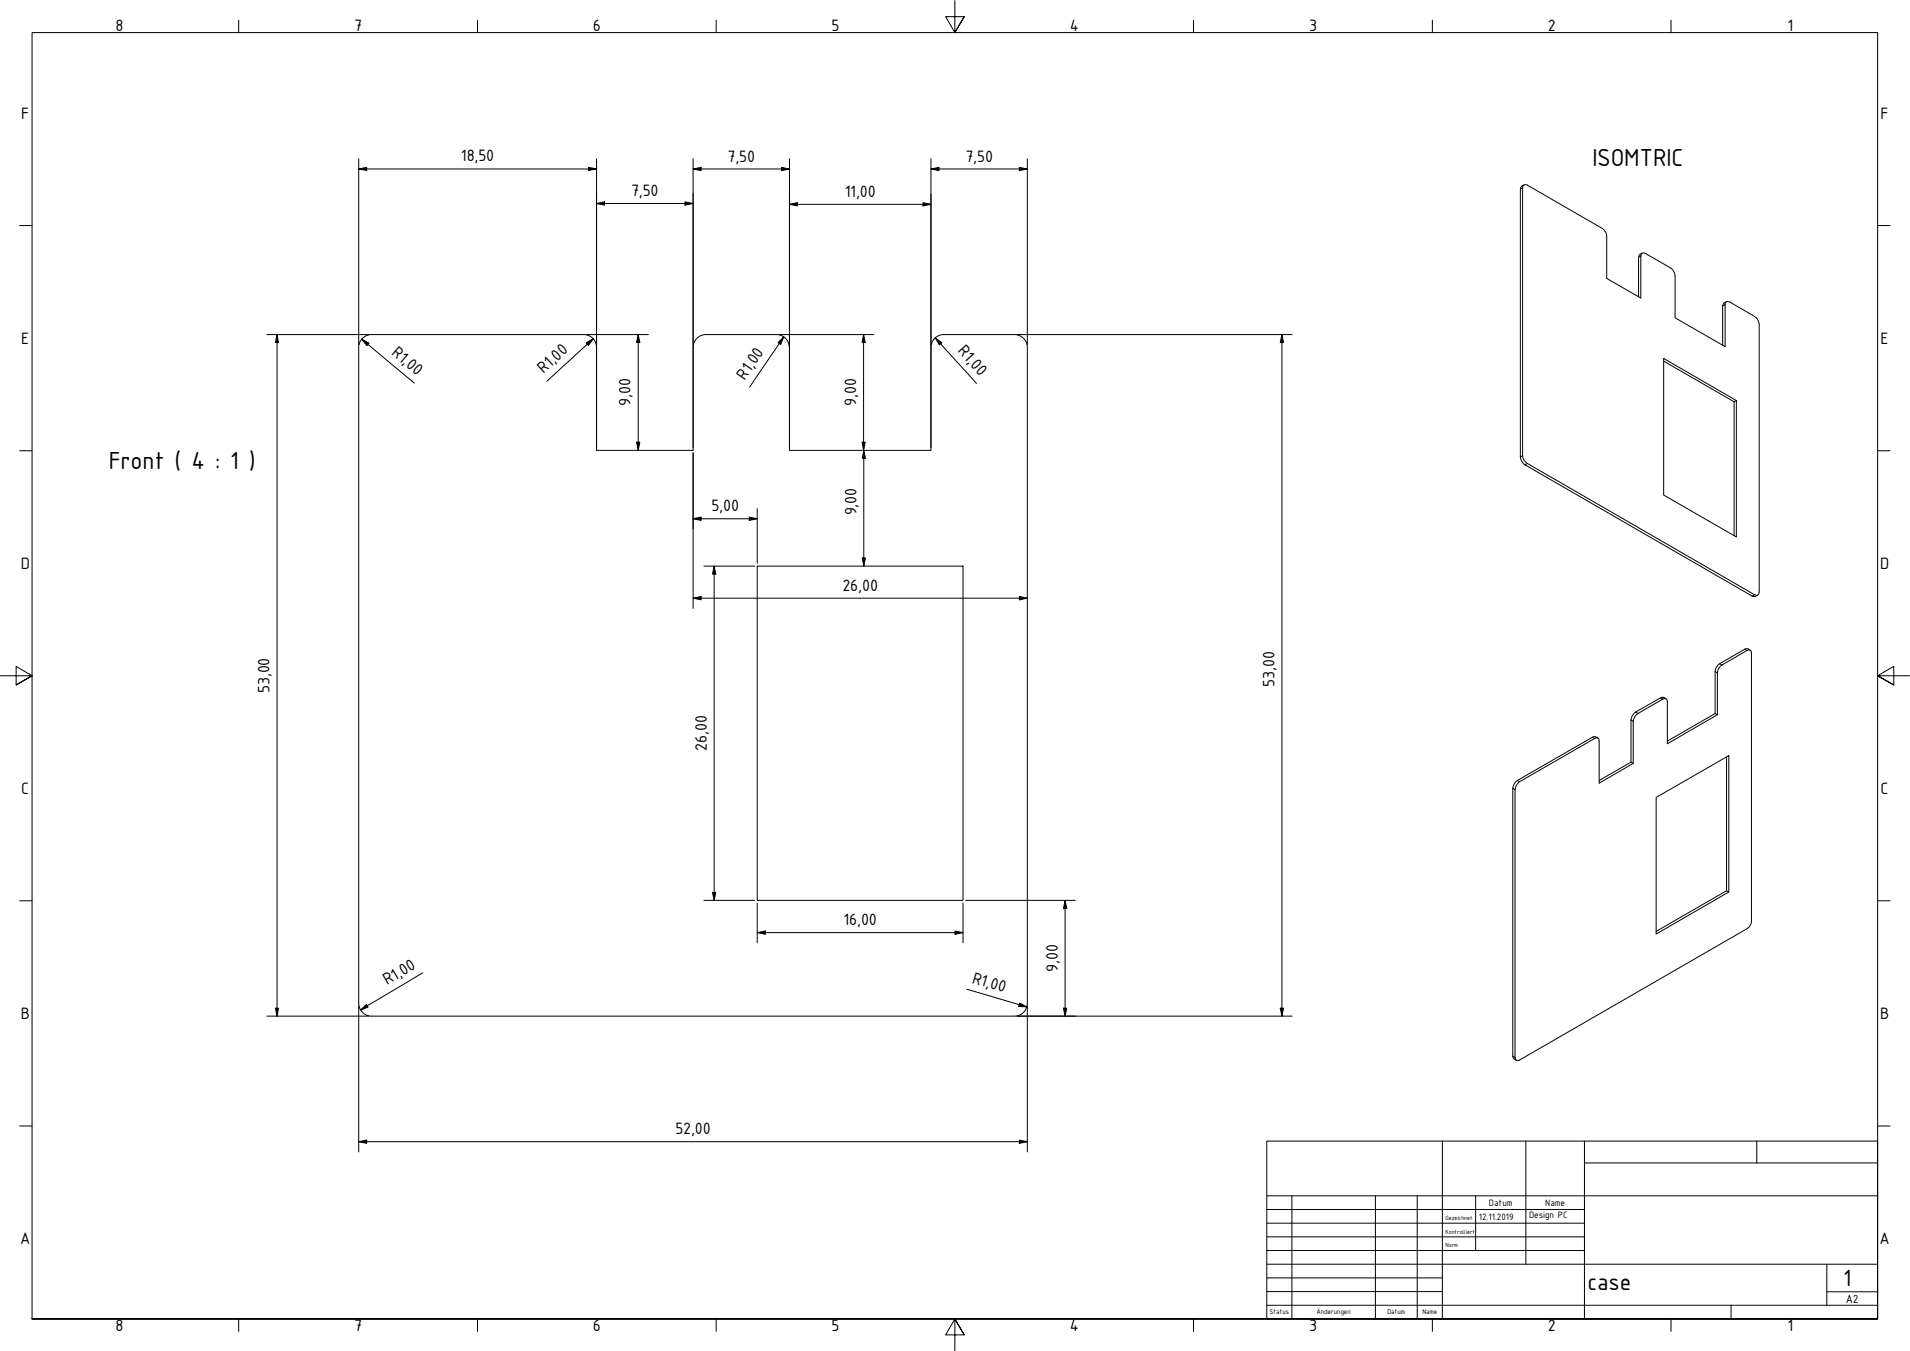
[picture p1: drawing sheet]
<svg xmlns="http://www.w3.org/2000/svg" width="594mm" height="420mm" viewBox="0 0 594 420" stroke-linecap="round" stroke-linejoin="round" font-family="sans-serif">
<!-- layer: Sichtbar (ISO) -->
<g fill="none" stroke="#000" stroke-width=".31">
<path d="M474 57.5l1 .1 23.3 13.4a3 3 0 0 1 1.4 2.5v13.1l10.6 6.1v-13.1l.5-.9 1 .1 7.8 4.5a3.3 3.3 0 0 1 1.4 2.5v13l15.6 9v-13.7l.4-.3 1 .1 7.7 4.5a3.3 3.3 0 0 1 1.5 2.5v83.2l-.5 1-1-.1-70.7-40.9a3.1 3.1 0 0 1-1.4-2.4v-83.3zM474 57.5l-.7 .4-.4 .9v83.3a3.3 3.3 0 0 0 1.4 2.5l70.7 40.8 .6 .2 1.1-.5M510.8 78.7l-.7 .4-.4 1v12.2M537 93.8l-.7 .4-.5 1v12.2M111.6 108.1v203.9a4 4 0 0 0 3.9 4h200a4 4 0 0 0 4-3.9v-204M111.6 108a4 4 0 0 1 4-3.9h66a4 4 0 0 1 3.9 3.9M185.5 108.1v32h30.1v-32M219.6 104.1a4 4 0 0 0-4 3.9M219.6 104.1h21.9a4 4 0 0 1 4 3.9M245.6 108.1v32h44v-32M289.6 108a4 4 0 0 1 4-3.9h22a4 4 0 0 1 3.9 3.9M517.5 111.5l22.6 13.1v42.4l-22.6-13z"/>
<path d="M517.5 112.3l21.9 12.6M540.1 124.6l-.7 .3v41.7M235.5 176.1h64v103.9h-64zM518.2 217.3l-.7-.4-1 .1-7.8 4.5a3.5 3.5 0 0 0-1.4 2.4v13.1M544.4 202.2l-.7-.4-1 .1-7.8 4.5a3.2 3.2 0 0 0-1.4 2.4v13.1M497 229.5l-.7-.3-1 .1-23.4 13.4a3.2 3.2 0 0 0-1.4 2.5v83.3l.2 .5 1 .8M508 237.4l-.7-.4-9.9 5.7M534.2 222.3l-.7-.4-14.9 8.6M537 235.4v41.6l.7 .4M472.1 243.6l24.4-14.1h.5l.4 1v13.1l10.6-6.2v-13.1a3.1 3.1 0 0 1 1.5-2.4l7.7-4.5 .6-.2 .7 .5 .1 13.6 15.6-9v-13a3.3 3.3 0 0 1 1.4-2.5l7.8-4.5 .5-.2 .8 .4 .1 83.9a2.81 2.81 0 0 1-1.4 2.4l-70.8 40.9-.9 .1-.5-1v-83.2l.2-.7zM515.1 248l22.6-13v42.4l-22.6 13.1zM537 277l-21.9 12.7"/>
</g>
<!-- layer: Sichtbar schmal (ISO) -->
<g fill="none" stroke="#000" stroke-width=".31">
<path d="M473.6 58.4l-.7 .4M510.3 79.6l-.6 .5M536.6 94.7l-.8 .5M473.6 141.7l-.7 .4M475 144.1l-.7 .5M545.7 185l-.7 .4M516.5 217l.7 .4M533.5 208.8l.7 .5M534.9 206.4l.7 .4M542.7 201.9l.7 .4M495.3 229.3l.7 .4M507.3 223.9l.7 .4"/>
<path d="M508.7 221.5l.8 .4M470.5 245.2l.7 .4M471.9 242.7l.7 .4M470.5 328.5l.7 .3"/>
</g>
<!-- layer: Rahmen (ISO) -->
<g fill="none" stroke="#000" stroke-width=".31">
<path d="M74.2 6.3v3.8M148.5 6.3v3.8M222.8 6.3v3.8M297 .2v9.9l-2.9-4.9h5.8l-2.9 4.9 2.9-4.9M371.2 6.3v3.8M445.5 6.3v3.8M519.7 6.3v3.8M6.1 70.1h3.9M584 70.1h3.9M6.1 140.2h3.9M584 140.2h3.9M0 210.2h10l-5-3v5.8l5-2.8-5 2.8"/>
<path d="M594 210.2h-10l5-3v5.8l-5-2.8 5 2.8M6.1 280.1h3.9M584 280.1h3.9M6.1 350.2h3.9M584 350.2h3.9M10 410.2v-400.1h574v400.1h-574h574M74.2 410.2v3.9M148.5 410.2v3.9M222.8 410.2v3.9M299.9 415.1l-2.9-4.9 2.9 4.9h-5.8l2.9-4.9v10M371.2 410.2v3.9M445.5 410.2v3.9"/>
<path d="M519.7 410.2v3.9"/>
</g>
<!-- layer: Titel (ISO) -->
<g fill="none" stroke="#000" stroke-width=".31">
<path d="M394 354.9h190v55.3h-190zM448.6 354.9v55.3M474.6 354.9v38.3M492.8 354.9v55.3M546.4 354.9v6.8M394 376.2h98.8M394 371.9h190M401.8 371.9v38.3M427.8 371.9v38.3M440.8 371.9v38.3M459 371.9v17M492.8 361.7h91.2"/>
<path d="M394 380.4h98.8M394 384.7h98.8M394 388.9h98.8M394 393.2h190M394 397.4h54.6M568.2 393.2v12.7M394 405.9h190M394 401.7h54.6M538.4 405.9v4.3M568.2 401.7h15.8"/>
</g>
<g fill="none" stroke="#000" stroke-width=".31">
<path d="M111.6 52.6l2.4-.6v1zM111.6 52.6h73.9M111.6 49.4v57.8M183.1 52l2.4 .6-2.4 .4zM185.5 49.4v89.8M215.6 52.6l2.5-.6v1.1zM215.6 52.6h30M215.6 49.4v89.8M243.1 52l2.5 .6-2.5 .5zM245.6 49.4v89.8M289.6 52.6l2.4-.6v1.1zM289.6 52.6h29.9"/>
<path d="M289.6 49.4v89.8M317.1 52l2.4 .6-2.4 .5zM319.5 49.4v57.8M185.5 63.3l2.5-.5v1zM185.5 63.3h30.1M213 62.8l2.6 .5-2.6 .5zM245.6 63.5l2.4-.5v1.1zM245.6 63.5h44M287.1 63l2.5 .5-2.5 .6zM83 104.1h31.7M86.2 104.1l.4 2.4h-.9zM86.2 104.1v211.9"/>
<path d="M112.5 105.5l2.2 1.2-.6 .8zM112.5 105.5l16.4 13.7M182.3 106.7l2.2-1.4-1.5 2.1zM182.4 104.1h19.3M184.5 105.3l-14.4 13.3M198.5 104.1l.5 2.4h-1zM198.5 104.1v36M242 106.5l1.8-1.7-1 2.3zM242.4 104.1h29.4M243.8 104.8l-10.6 15.6M268.6 104.1l.5 2.4h-.9zM268.6 104.1v36"/>
<path d="M290.9 105.1l2 1.5-.7 .6zM290.9 105.1l12.8 14.1M316.4 104.1h85.5M398.7 104.1l.5 2.4h-1zM398.7 104.1v211.9M198 137.5h1l-.5 2.6zM268.2 137.5h.9l-.5 2.6zM215.6 140.8v48.4M235.5 158.2v17M268.7 140.1l.5 2.4h-1zM268.7 140.1v36M215.6 161.3l2.5-.5v1z"/>
<path d="M215.6 161.3h19.9M218.9 176.1h15.9M222.1 176.1l.5 2.4h-1zM222.1 176.1v103.9M233 160.8l2.5 .5-2.5 .5zM268.2 173.5h1l-.5 2.6zM215.6 186l2.5-.5v1zM215.6 186h103.9M317.1 185.5l2.4 .5-2.4 .5zM221.6 277.5h1l-.5 2.5zM218.9 280h15.9M235.5 290l2.6-.5v1.1z"/>
<path d="M235.5 290h64M235.5 280.8v12.4M297.1 289.5l2.4 .5-2.4 .6zM299.5 280.8v12.4M300.4 280h34.1M331.3 280l.5 2.6h-1zM331.3 280v36M83 316h31.7M85.7 313.5h.9l-.4 2.5zM111.6 312.8v45.4M112.1 314.1l1.9-1.7 .5 .8zM131.4 302.6l-19.3 11.5"/>
<path d="M300.7 307.6l18.7 5.6M316.4 316h85.5M317.1 312l2.3 1.2-2.5-.2zM319.5 312.8v45.4M330.8 313.5h1l-.5 2.5zM398.2 313.5h1l-.5 2.5zM111.6 355.1l2.4-.5v1zM111.6 355.1h207.9M317.1 354.6l2.4 .5-2.4 .5z"/>
</g>
<g fill="#000">
<path d="M111.6 52.6l2.4-.6v1z" fill-rule="evenodd"/>
<path d="M183.1 52l2.4 .6-2.4 .4z" fill-rule="evenodd"/>
<path d="M215.6 52.6l2.5-.6v1.1z" fill-rule="evenodd"/>
<path d="M243.1 52l2.5 .6-2.5 .5z" fill-rule="evenodd"/>
<path d="M289.6 52.6l2.4-.6v1.1z" fill-rule="evenodd"/>
<path d="M317.1 52l2.4 .6-2.4 .5z" fill-rule="evenodd"/>
<path d="M185.5 63.3l2.5-.5v1z" fill-rule="evenodd"/>
<path d="M213 62.8l2.6 .5-2.6 .5z" fill-rule="evenodd"/>
<path d="M245.6 63.5l2.4-.5v1.1z" fill-rule="evenodd"/>
<path d="M287.1 63l2.5 .5-2.5 .6z" fill-rule="evenodd"/>
<path d="M86.2 104.1l.4 2.4h-.9z" fill-rule="evenodd"/>
<path d="M112.5 105.5l2.2 1.2-.6 .8z" fill-rule="evenodd"/>
<path d="M182.3 106.7l2.2-1.4-1.5 2.1z" fill-rule="evenodd"/>
<path d="M198.5 104.1l.5 2.4h-1z" fill-rule="evenodd"/>
<path d="M242 106.5l1.8-1.7-1 2.3z" fill-rule="evenodd"/>
<path d="M268.6 104.1l.5 2.4h-.9z" fill-rule="evenodd"/>
<path d="M290.9 105.1l2 1.5-.7 .6z" fill-rule="evenodd"/>
<path d="M398.7 104.1l.5 2.4h-1z" fill-rule="evenodd"/>
<path d="M198 137.5h1l-.5 2.6z" fill-rule="evenodd"/>
<path d="M268.2 137.5h.9l-.5 2.6z" fill-rule="evenodd"/>
<path d="M268.7 140.1l.5 2.4h-1z" fill-rule="evenodd"/>
<path d="M215.6 161.3l2.5-.5v1z" fill-rule="evenodd"/>
<path d="M222.1 176.1l.5 2.4h-1z" fill-rule="evenodd"/>
<path d="M233 160.8l2.5 .5-2.5 .5z" fill-rule="evenodd"/>
<path d="M268.2 173.5h1l-.5 2.6z" fill-rule="evenodd"/>
<path d="M215.6 186l2.5-.5v1z" fill-rule="evenodd"/>
<path d="M317.1 185.5l2.4 .5-2.4 .5z" fill-rule="evenodd"/>
<path d="M221.6 277.5h1l-.5 2.5z" fill-rule="evenodd"/>
<path d="M235.5 290l2.6-.5v1.1z" fill-rule="evenodd"/>
<path d="M297.1 289.5l2.4 .5-2.4 .6z" fill-rule="evenodd"/>
<path d="M331.3 280l.5 2.6h-1z" fill-rule="evenodd"/>
<path d="M85.7 313.5h.9l-.4 2.5z" fill-rule="evenodd"/>
<path d="M112.1 314.1l1.9-1.7 .5 .8z" fill-rule="evenodd"/>
<path d="M317.1 312l2.3 1.2-2.5-.2z" fill-rule="evenodd"/>
<path d="M330.8 313.5h1l-.5 2.5z" fill-rule="evenodd"/>
<path d="M398.2 313.5h1l-.5 2.5z" fill-rule="evenodd"/>
<path d="M111.6 355.1l2.4-.5v1z" fill-rule="evenodd"/>
<path d="M317.1 354.6l2.4 .5-2.4 .5z" fill-rule="evenodd"/>
</g>
<g font-size="8.3">
<text x="495.3" y="51.7">ISOMTRIC</text>
<text x="33.8" y="145.9">Front ( 4 : 1 )</text>
</g>
<g font-size="7.9">
<text x="493.8" y="401.3">case</text>
<text x="573.3" y="400">1</text>
</g>
<g font-size="5.5">
<text x="35.9" y="9.8">8</text>
<text x="110.2" y="9.8">7</text>
<text x="184.4" y="9.8">6</text>
<text x="258.6" y="9.8">5</text>
<text x="332.7" y="9.8">4</text>
<text x="407.2" y="9.8">3</text>
<text x="481.4" y="9.8">2</text>
<text x="556" y="9.8">1</text>
<text x="6.6" y="36.9">F</text>
<text x="584.9" y="36.9">F</text>
<text x="143.4" y="50.2">18,50</text>
<text x="226.3" y="50.3">7,50</text>
<text x="300.3" y="50.3">7,50</text>
<text x="196.3" y="61">7,50</text>
<text x="262.8" y="61.3">11,00</text>
<text x="6.6" y="106.9">E</text>
<text x="584.9" y="106.9">E</text>
<text x="121.5" y="110" transform="rotate(40 121.5 110)">R1,00</text>
<text x="297.7" y="109.2" transform="rotate(48 297.7 109.2)">R1,00</text>
<text x="169" y="116.4" transform="rotate(-43 169 116.4)">R1,00</text>
<text x="231.7" y="118.4" transform="rotate(-56 231.7 118.4)">R1,00</text>
<text x="196.2" y="126.3" transform="rotate(-90 196.2 126.3)">9,00</text>
<text x="266.3" y="126.3" transform="rotate(-90 266.3 126.3)">9,00</text>
<text x="221.3" y="159">5,00</text>
<text x="266.4" y="160.3" transform="rotate(-90 266.4 160.3)">9,00</text>
<text x="6.5" y="176.9">D</text>
<text x="584.8" y="176.9">D</text>
<text x="262.1" y="183.7">26,00</text>
<text x="83.8" y="215.6" transform="rotate(-90 83.8 215.6)">53,00</text>
<text x="396.4" y="213.5" transform="rotate(-90 396.4 213.5)">53,00</text>
<text x="219.8" y="233.5" transform="rotate(-90 219.8 233.5)">26,00</text>
<text x="6.6" y="246.9">C</text>
<text x="584.9" y="246.9">C</text>
<text x="262.4" y="287.8">16,00</text>
<text x="302.1" y="305.7" transform="rotate(17 302.1 305.7)">R1,00</text>
<text x="329" y="302.3" transform="rotate(-90 329 302.3)">9,00</text>
<text x="120.4" y="306.4" transform="rotate(-31 120.4 306.4)">R1,00</text>
<text x="6.5" y="316.9">B</text>
<text x="584.8" y="316.9">B</text>
<text x="210.1" y="352.8">52,00</text>
<text x="6.3" y="386.9">A</text>
<text x="584.6" y="386.9">A</text>
<text x="35.9" y="414.1">8</text>
<text x="110.2" y="414.1">7</text>
<text x="184.4" y="414.1">6</text>
<text x="258.6" y="414.1">5</text>
<text x="332.7" y="414.1">4</text>
<text x="407.2" y="414.1">3</text>
<text x="481.4" y="414.1">2</text>
<text x="556" y="414.1">1</text>
</g>
<text font-size="3.9" x="574.1" y="405.1">A2</text>
<g font-size="3.1">
<text x="463.1" y="375.1">Datum</text>
<text x="480.6" y="375.1">Name</text>
<text x="460" y="379.4">12.11.2019</text>
<text x="475.6" y="378.8">Design PC</text>
</g>
<g font-size="2.3">
<text x="394.8" y="408.8">Status</text>
<text x="409.4" y="408.8">Änderungen</text>
<text x="431.5" y="408.8">Datum</text>
<text x="442.4" y="408.8">Name</text>
</g>
<g font-size="2">
<text x="449.6" y="379.4">Gezeichnet</text>
<text x="449.6" y="383.6">Kontrolliert</text>
<text x="449.6" y="387.9">Norm</text>
</g>
</svg>
